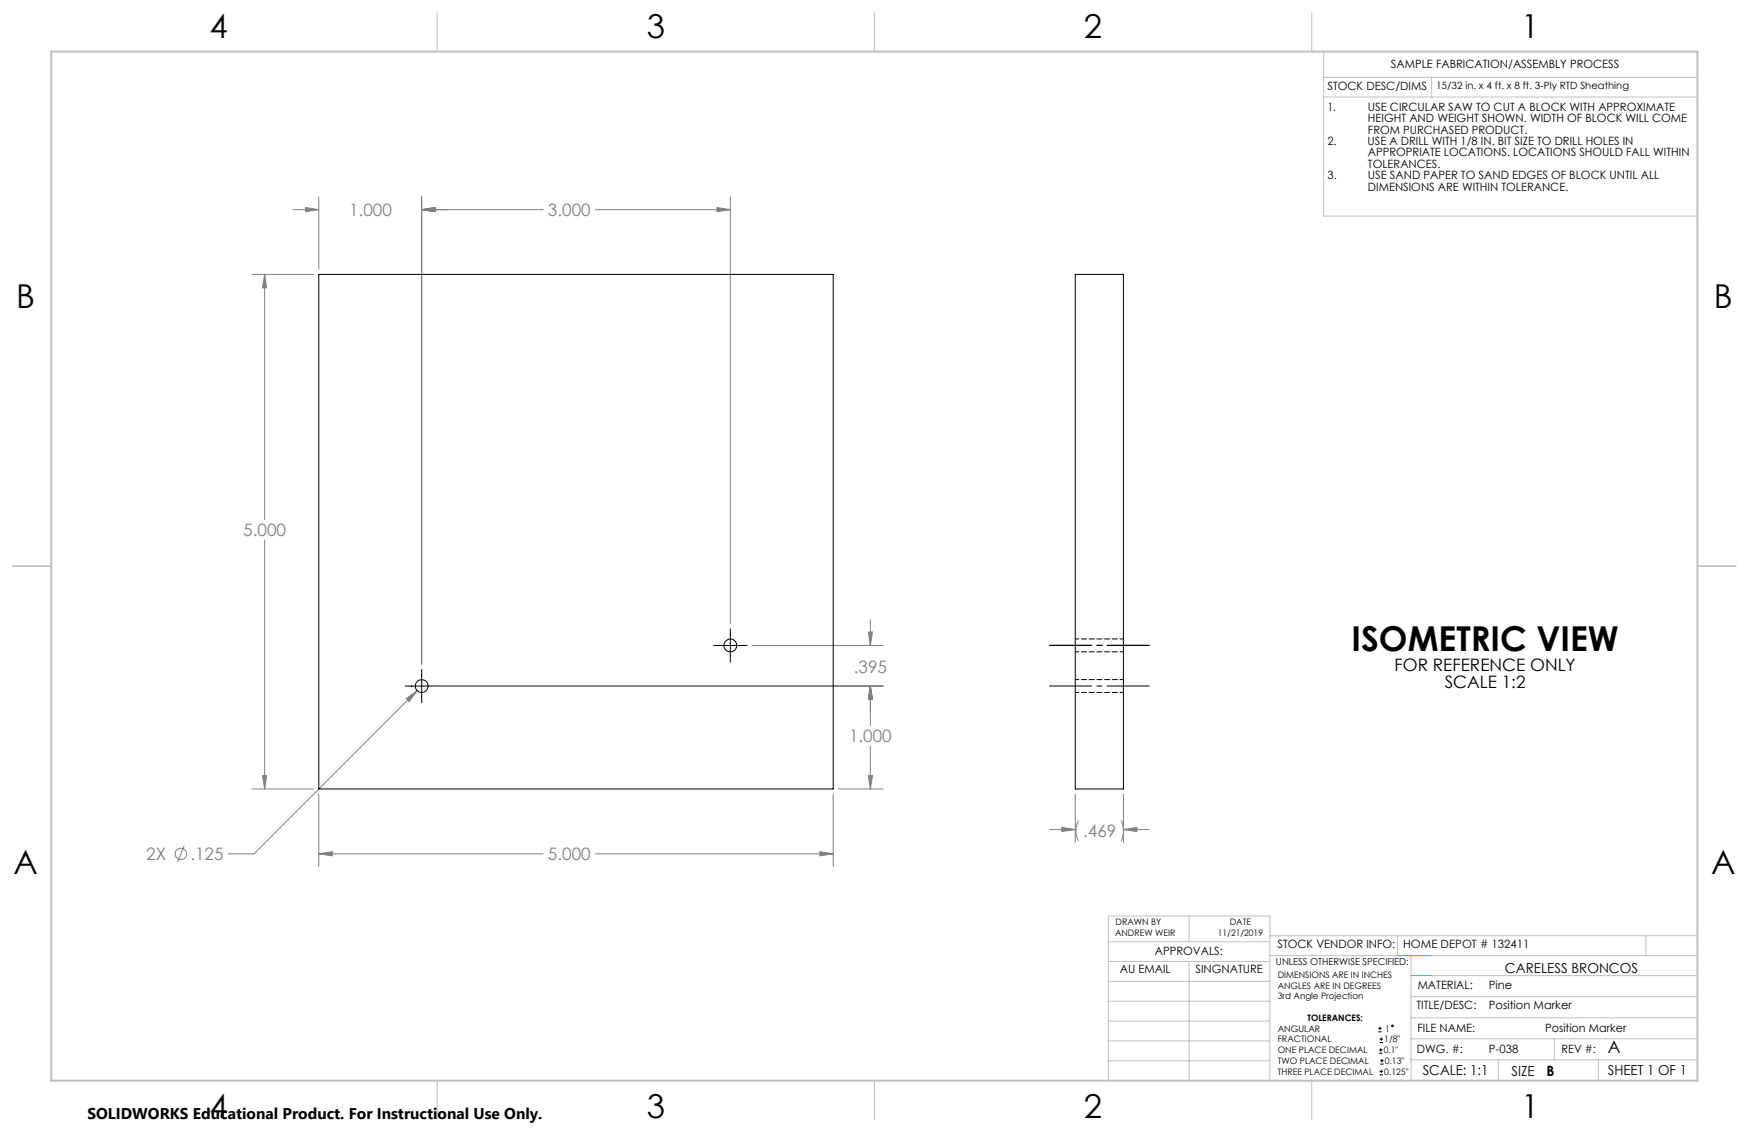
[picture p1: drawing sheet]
<svg xmlns="http://www.w3.org/2000/svg" width="432mm" height="279mm" viewBox="0 0 432 279" stroke-linecap="round" stroke-linejoin="round" font-family="sans-serif">
<g fill="none" stroke="#808080" stroke-width=".25">
<path d="M72.4 51.8h6.3M75.4 51.2l3.3 .6-3.3 .4zM78.7 48.6v17.9M104.1 51.8l3.3-.6v1zM104.1 48.6v115.3M104.1 51.8h30M147 51.8h33.3M177 51.2l3.3 .6-3.3 .4zM180.3 48.6v105.3M62.2 67.7h15.2M65.3 67.7l.5 3.3h-1zM65.3 67.7v60.6"/>
<path d="M65.3 133.3v61.4M185.7 159.3h32.4M214.4 156h1l-.5 3.3zM214.9 153v6.3M100.3 172.4l2.7-1.9-2 2.6zM103 170.5l-40.3 40.2h-6.3M105.4 169.3h112.7M214.9 169.3l.5 3.3h-1zM214.9 169.3v9.8M62.2 194.7h15.2M64.8 191.5h1l-.5 3.2zM78.7 196v17.9"/>
<path d="M205.7 196v17.9M207 194.7h11.1M214.4 191.5h1l-.5 3.2zM214.9 184.1v10.6M265.5 196v11.9M277.4 196v11.9M45.5 208.7l-1.6 4.1M78.7 210.7l3.3-.5v1zM78.7 210.7h55.4M147 210.7h58.7M202.4 210.2l3.3 .5-3.3 .5zM259.1 204.8h6.4"/>
<path d="M262.1 204.2l3.4 .6-3.4 .4zM266.2 202.5l-.3 1-.3 1.4 .3 1.7 .3 1M276.8 202.5l.4 1 .2 1.4-.2 1.7-.4 1M277.4 204.8l3.3-.6v1zM277.4 204.8h6.3"/>
<circle cx="44.7" cy="210.8" r="1.41"/>
</g>
<g fill="none" stroke="#000" stroke-width=".25">
<path d="M176.2 159.3h8.2M180.3 155.2v8.2M100 169.3h8.2M104.1 165.2v8.3M340.3 254.7h.8M340.3 253.8h.8M340.5 260h.8M340.5 259.2h.8M340.6 257.3h.9M340.6 256.5h.9M340.7 253.4v.8M340.9 258.7v.8"/>
<path d="M341 256.1v.8M340.6 265.3h.9M340.6 264.4h.9M340.7 262.6h.9M340.7 261.8h.9M341 264v.9M341.2 261.4v.8"/>
<circle cx="343.8" cy="253.2" r=".2"/>
</g>
<path d="M259.1 159.3h24.6M259.1 169.3h24.6" fill="none" stroke="#000" stroke-width=".25" stroke-dasharray="15.2 1.3 1.3 1.3" stroke-dashoffset="4.8"/>
<g fill="none" stroke="#c0c0c0" stroke-width=".25">
<path d="M108 3.2v9.5M215.9 3.2v9.5M323.8 3.2v9.5M326.8 19.1h92.3M326.8 12.7v40.6h92.3M353.4 19.1v4.9M326.8 24h92.3M3.1 139.7h9.6M419.1 139.7h9.5M273.6 232.4h39.9M273.6 237.3h39.9M293.6 226.1v6.3"/>
<path d="M293.6 237.3v29.4M313.5 235.9h105.6M313.5 231h105.6M345.1 231v4.9M348.4 235.9v30.9M406.3 231v4.9M273.6 242.2h39.9M273.6 247.1h39.9M273.6 252h39.9M273.6 256.9h39.9M348.4 246h70.7M348.4 256.4h70.7"/>
<path d="M348.4 251.2h70.7M348.4 240.8h70.7M383.7 256.4v5.2M108 266.7v9.6M215.9 266.7v9.6M273.6 261.8h39.9M313.5 266.7v-40.6h-39.9v40.6h74.4M323.8 266.7v9.6M348.4 261.6h70.7M369.9 261.6v5.2M394.6 261.6v5.2"/>
</g>
<path d="M12.7 12.7h406.4v254h-406.4z" fill="none" stroke="#c0c0c0" stroke-width=".5"/>
<path d="M345.1 235.9h8.3M348.4 240.8h5" fill="none" stroke="#53a9ff" stroke-width=".25"/>
<path d="M65.3 67.7l.5 3.3h-1zM64.8 191.5h1l-.5 3.2zM214.9 169.3l.5 3.3h-1zM214.4 191.5h1l-.5 3.2zM104.1 51.8l3.3-.6v1zM75.4 51.2l3.3 .6-3.3 .4zM104.1 51.8l3.3-.6v1zM177 51.2l3.3 .6-3.3 .4zM214.9 169.3l.5 3.3h-1zM214.4 156h1l-.5 3.3zM78.7 210.7l3.3-.5v1zM202.4 210.2l3.3 .5-3.3 .5zM100.3 172.4l.7 .7 2-2.6zM262.1 204.2l3.4 .6-3.4 .4zM277.4 204.8l3.3-.6v1z" fill="#808080"/>
<g fill="none" stroke="#000" stroke-width=".25">
<path d="M78.7 67.7h127v127h-127zM265.5 67.7h11.9v127h-11.9z"/>
<circle cx="180.3" cy="159.3" r="1.58"/>
<circle cx="104.1" cy="169.3" r="1.58"/>
</g>
<path d="M277.4 157.7h-11.9M265.5 160.9h11.9M265.5 170.9h11.9M277.4 167.7h-11.9" fill="none" stroke="#000" stroke-width=".25" stroke-dasharray="1.3 .6" stroke-dashoffset=".4"/>
<text font-size="8.5" x="333.7" y="160.6">ISOMETRIC VIEW</text>
<g font-size="8.1">
<text x="51.7" y="9.3">4</text>
<text x="159.7" y="9.3">3</text>
<text x="267.6" y="9.3">2</text>
<text x="375.6" y="9.3">1</text>
<text x="4" y="76">B</text>
<text x="423.1" y="76">B</text>
<text x="3.3" y="215.7">A</text>
<text x="422.4" y="215.7">A</text>
<text x="51.7" y="276">4</text>
<text x="159.7" y="276">3</text>
<text x="267.6" y="276">2</text>
<text x="375.6" y="276">1</text>
</g>
<g font-size="4.2" fill="#808080">
<text x="86.2" y="53.3">1.000</text>
<text x="135.3" y="53.3">3.000</text>
<text x="60.1" y="132.4">5.000</text>
<text x="210.8" y="166.1">.395</text>
<text x="209.6" y="183.2">1.000</text>
<text x="267.4" y="206.6">.469</text>
<text x="36.1" y="212.3">2X</text>
<text x="47" y="212.3">.125</text>
<text x="135.3" y="212.3">5.000</text>
</g>
<g font-size="4.2">
<text x="344.3" y="165.6">FOR REFERENCE ONLY</text>
<text x="356.7" y="169.7">SCALE 1:2</text>
<text x="396.9" y="260">A</text>
</g>
<text font-size="3.8" x="21.6" y="276.3">SOLIDWORKS Educational Product. For Instructional Use Only.</text>
<text font-size="3.5" x="381.8" y="265.6">B</text>
<g font-size="3.4">
<text x="371.5" y="240.1">CARELESS BRONCOS</text>
<text x="351.2" y="265.2">SCALE: 1:1</text>
<text x="373.2" y="265.6">SIZE</text>
<text x="396.9" y="265.2">SHEET 1 OF 1</text>
</g>
<g font-size="2.8">
<text x="343.4" y="16.9">SAMPLE FABRICATION/ASSEMBLY PROCESS</text>
<text x="327.7" y="22.3">STOCK DESC/DIMS</text>
<text x="327.7" y="27.3">1.</text>
<text x="337.7" y="27.3">USE CIRCULAR SAW TO CUT A BLOCK WITH APPROXIMATE</text>
<text x="327.7" y="35.8">2.</text>
<text x="337.6" y="35.8">USE A DRILL WITH 1/8 IN. BIT SIZE TO DRILL HOLES IN</text>
<text x="337.7" y="30.1">HEIGHT AND WEIGHT SHOWN. WIDTH OF BLOCK WILL COME</text>
<text x="337.7" y="33">FROM PURCHASED PRODUCT.</text>
<text x="337.7" y="38.6">APPROPRIATE LOCATIONS. LOCATIONS SHOULD FALL WITHIN</text>
<text x="337.7" y="41.4">TOLERANCES.</text>
<text x="327.7" y="44.3">3.</text>
<text x="337.7" y="44.3">USE SAND PAPER TO SAND EDGES OF BLOCK UNTIL ALL</text>
<text x="337.7" y="47.1">DIMENSIONS ARE WITHIN TOLERANCE.</text>
<text x="285.1" y="235.7">APPROVALS:</text>
<text x="315.4" y="234.1">STOCK VENDOR INFO:</text>
<text x="346.4" y="234.1">HOME DEPOT # 132411</text>
<text x="276.4" y="240.1">AU EMAIL</text>
<text x="295.1" y="240.1">SINGNATURE</text>
<text x="350" y="244.1">MATERIAL:</text>
<text x="367.6" y="244.1">Pine</text>
<text x="349.7" y="249.2">TITLE/DESC:</text>
<text x="367.6" y="249.2">Position Marker</text>
<text x="350" y="254.7">FILE NAME:</text>
<text x="381.5" y="254.8">Position Marker</text>
<text x="349.8" y="260">DWG. #:</text>
<text x="367.6" y="260">P-038</text>
<text x="385.5" y="260">REV #:</text>
</g>
<text font-size="2.5" x="354.5" y="22">15/32 in. x 4 ft. x 8 ft. 3-Ply RTD Sheathing</text>
<text font-size="2.4" x="315" y="238.1">UNLESS OTHERWISE SPECIFIED:</text>
<g font-size="2.2">
<text x="275.3" y="231.1">ANDREW WEIR</text>
<text x="275.4" y="228.2">DRAWN BY</text>
<text x="300.7" y="231.1">11/21/2019</text>
<text x="303.6" y="228.2">DATE</text>
<text x="315.4" y="241.4">DIMENSIONS ARE IN INCHES</text>
<text x="315.4" y="244">ANGLES ARE IN DEGREES</text>
<text x="315.4" y="246.7">3rd Angle Projection</text>
<text x="322.8" y="252">TOLERANCES:</text>
<text x="315.4" y="254.6">ANGULAR</text>
<text x="315.4" y="257.3">FRACTIONAL</text>
<text x="341.8" y="257.3">1/8&quot;</text>
<text x="342" y="254.6">1</text>
<text x="315.4" y="262.6">TWO PLACE DECIMAL</text>
<text x="315.4" y="260">ONE PLACE DECIMAL</text>
<text x="341.6" y="260">0.1&quot;</text>
<text x="341.9" y="262.6">0.13&quot;</text>
<text x="315.4" y="265.3">THREE PLACE DECIMAL</text>
<text x="341.8" y="265.3">0.125&quot;</text>
</g>
</svg>
